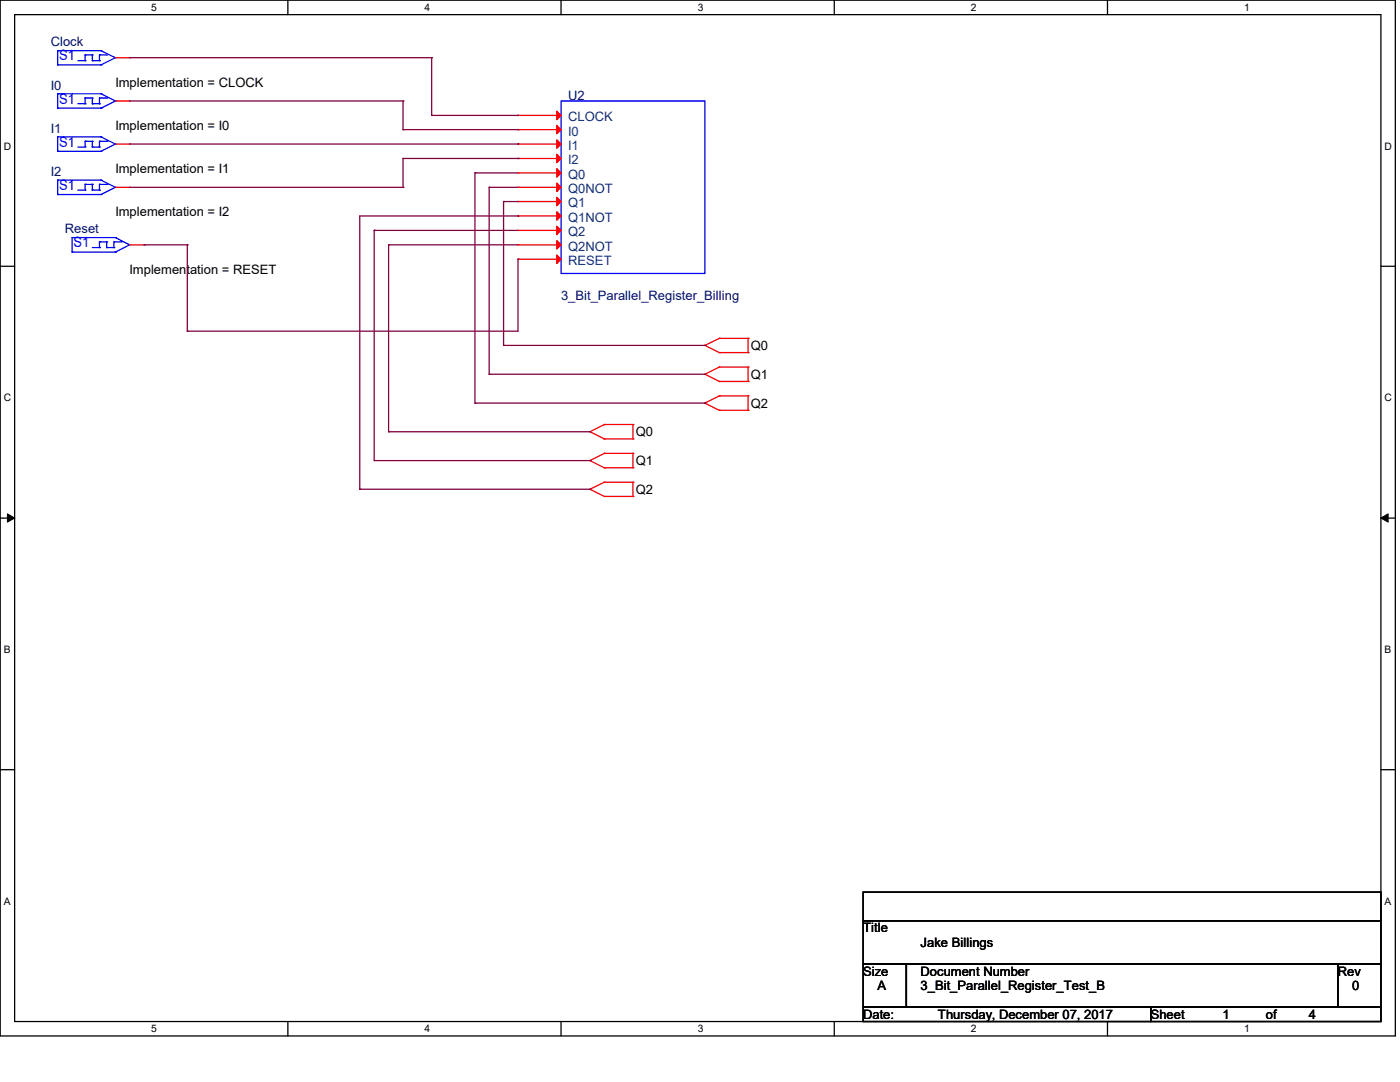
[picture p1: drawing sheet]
<svg xmlns="http://www.w3.org/2000/svg" width="279mm" height="216mm" viewBox="0 0 279 216" stroke-linecap="round" stroke-linejoin="round" font-family="sans-serif">
<path d="M0 0h278.5v206.7h-278.5zM2.9 2.9h272.7v200.9h-272.7z" fill="none" stroke="#000" stroke-width=".25"/>
<g fill="#fff">
<path d="M30.2 .3h1.1v2.3h-1.1z"/>
<path d="M30.2 204.1h1.1v2.3h-1.1z"/>
</g>
<path d="M57.4 0v2.9M57.4 203.8v2.9" fill="none" stroke="#000" stroke-width=".25"/>
<g fill="#fff">
<path d="M84.7 .3h1.1v2.3h-1.1z"/>
<path d="M84.7 204.1h1.1v2.3h-1.1z"/>
</g>
<path d="M112 0v2.9M112 203.8v2.9" fill="none" stroke="#000" stroke-width=".25"/>
<g fill="#fff">
<path d="M139.2 .3h1.1v2.3h-1.1z"/>
<path d="M139.2 204.1h1.1v2.3h-1.1z"/>
</g>
<path d="M166.5 0v2.9M166.5 203.8v2.9" fill="none" stroke="#000" stroke-width=".25"/>
<g fill="#fff">
<path d="M193.8 .3h1.1v2.3h-1.1z"/>
<path d="M193.8 204.1h1.1v2.3h-1.1z"/>
</g>
<path d="M221 0v2.9M221 203.8v2.9" fill="none" stroke="#000" stroke-width=".25"/>
<g fill="#fff">
<path d="M248.3 .3h1.1v2.3h-1.1z"/>
<path d="M248.3 204.1h1.1v2.3h-1.1z"/>
<path d="M.8 28h1.4v2.3h-1.4z"/>
<path d="M276.3 28h1.4v2.3h-1.4z"/>
<path d="M.8 78.2h1.4v2.3h-1.4z"/>
<path d="M276.3 78.2h1.4v2.3h-1.4z"/>
</g>
<path d="M0 53.1h2.9M275.6 53.1h2.9" fill="none" stroke="#000" stroke-width=".25"/>
<g fill="#fff">
<path d="M.8 128.5h1.3v2.2h-1.3z"/>
<path d="M276.3 128.5h1.3v2.2h-1.3z"/>
</g>
<path d="M0 103.4h2.9M275.6 103.4h2.9" fill="none" stroke="#000" stroke-width=".25"/>
<path d="M1.5 102.5l1.4 .9-1.4 .8zM275.6 103.4l1.4-.9v1.7z" fill="#000" stroke="#000" stroke-width=".2"/>
<g fill="#fff">
<path d="M.8 178.7h1.3v2.2h-1.3z"/>
<path d="M276.3 178.7h1.3v2.2h-1.3z"/>
</g>
<path d="M0 153.6h2.9M275.6 153.6h2.9M172.3 178h103.3v5.7h-103.3zM172.3 183.7h103.3v8.7h-103.3zM172.3 192.4h8.6v8.6h-8.6zM180.9 192.4h86.1v8.6h-86.1zM267 192.4h8.6v8.6h-8.6zM172.3 201h57.4v2.8h-57.4zM229.7 201h45.9v2.8h-45.9z" fill="none" stroke="#000" stroke-width=".25"/>
<g fill="none" stroke="#f00" stroke-width=".25">
<path d="M23 11.5h2.9M25.9 11.5h.1M23 20.2h2.9M23 28.7h2.9M23 37.4h2.9M25.9 20.2h.1M25.9 28.7h.1M25.9 37.4h.1M103.4 23h.1M103.4 25.9h.1M103.4 28.7h.1M103.4 31.6h.1"/>
<path d="M103.4 34.5h.1M103.4 37.4h.1M103.4 28.7h8.6M103.4 23h8.6M103.4 25.9h8.6M103.4 31.6h8.6M103.4 34.5h8.6M103.4 37.4h8.6M25.9 48.9h2.8M28.7 48.9h.1M103.4 40.2h.1M103.4 43.1h.1"/>
<path d="M103.4 46h.1M103.4 48.9h.1M103.4 51.7h.1M103.4 40.2h8.6M103.4 43.1h8.6M103.4 46h8.6M103.4 48.9h8.6M103.4 51.7h8.6M140.7 68.9h.1M140.7 74.7h.1M140.7 68.9l2.9 1.5M140.7 74.7l2.9 1.4"/>
<path d="M143.6 67.5h.1M143.6 70.4h.1M143.6 73.2h.1M143.6 76.1h.1M143.6 79h.1M143.6 67.5l-2.9 1.4M143.6 67.5h5.7M143.6 70.4h5.7M143.6 73.2l-2.9 1.5M143.6 73.2h5.7M143.6 76.1h5.7M143.6 79l-2.9 1.4"/>
<path d="M143.6 79h5.7M149.3 67.5h.1M149.3 70.4h.1M149.3 73.2h.1M149.3 76.1h.1M149.3 79h.1M149.3 67.5v2.9M149.3 73.2v2.9M149.3 79v2.9M117.7 86.1h.1M117.7 91.9h.1M117.7 97.6h.1"/>
<path d="M117.7 86.1l2.9 1.5M117.7 91.9l2.9 1.4M117.7 97.6l2.9 1.5M120.6 84.7h.1M120.6 87.6h.1M120.6 90.5h.1M120.6 93.3h.1M120.6 96.2h.1M120.6 99.1h.1M120.6 84.7l-2.9 1.4M120.6 84.7h5.7M120.6 87.6h5.7"/>
<path d="M120.6 90.5l-2.9 1.4M120.6 90.5h5.7M120.6 93.3h5.7M120.6 96.2l-2.9 1.4M120.6 96.2h5.7M120.6 99.1h5.7M126.3 84.7h.1M126.3 87.6h.1M126.3 90.5h.1M126.3 93.3h.1M126.3 96.2h.1M126.3 99.1h.1"/>
<path d="M126.3 84.7v2.9M126.3 90.5v2.8M126.3 96.2v2.9M140.7 80.4h.1M140.7 80.4l2.9 1.5M143.6 81.9h.1M143.6 81.9h5.7M149.3 81.9h.1"/>
</g>
<g fill="none" stroke="#00f" stroke-width=".25">
<path d="M11.5 18.7h.1M11.5 13h.1M11.5 10.1h.1M11.5 10.1v2.9M11.5 18.7v2.9M11.5 18.7h8.7M11.5 13h8.7M11.5 10.1h8.7M15.5 12.1h1.5M17 19.6h.1M17 12.1h.1M17 11h.1"/>
<path d="M17 11v1.1M17 19.6v1.1M17 19.6h1.4M17 11h1.4M18.4 19.6h.1M18.4 11h.1M18.4 12.1h.1M18.4 11v1.1M18.4 19.6v1.1M18.4 12.1h1.5M19.9 19.6h.1M19.9 12.1h.1"/>
<path d="M19.9 11h.1M19.9 19.6h1.4M19.9 11v1.1M19.9 19.6v1.1M19.9 11h1.4M20.2 18.7h.1M20.2 10.1h.1M20.2 13h.1M20.2 18.7l2.8 1.5M20.2 10.1l2.8 1.4M21.3 19.6h.1M21.3 11h.1"/>
<path d="M23 11.5h.1M23 11.5l-2.8 1.5M11.5 21.6h.1M11.5 30.2h.1M11.5 27.3h.1M11.5 38.8h.1M11.5 35.9h.1M11.5 21.6h8.7M11.5 27.3v2.9M11.5 35.9v2.9M11.5 30.2h8.7M11.5 27.3h8.7"/>
<path d="M11.5 38.8h8.7M11.5 35.9h8.7M15.5 20.7h1.5M15.5 29.3h1.5M15.5 37.9h1.5M17 20.7h.1M17 29.3h.1M17 28.2h.1M17 37.9h.1M17 36.8h.1M17 28.2v1.1M17 36.8v1.1"/>
<path d="M17 28.2h1.4M17 36.8h1.4M18.4 20.7h.1M18.4 28.2h.1M18.4 29.3h.1M18.4 36.8h.1M18.4 37.9h.1M18.4 20.7h1.5M18.4 28.2v1.1M18.4 36.8v1.1M18.4 29.3h1.5M18.4 37.9h1.5"/>
<path d="M19.9 20.7h.1M19.9 29.3h.1M19.9 28.2h.1M19.9 37.9h.1M19.9 36.8h.1M19.9 28.2v1.1M19.9 36.8v1.1M19.9 28.2h1.4M19.9 36.8h1.4M20.2 21.6h.1M20.2 27.3h.1M20.2 30.2h.1"/>
<path d="M20.2 35.9h.1M20.2 38.8h.1M20.2 27.3l2.8 1.4M20.2 35.9l2.8 1.5M21.3 28.2h.1M21.3 36.8h.1M23 20.2h.1M23 28.7h.1M23 37.4h.1M23 20.2l-2.8 1.4M23 28.7l-2.8 1.5M23 37.4l-2.8 1.4"/>
<path d="M112 20.2h28.7v34.4h-28.7zM14.4 50.3h.1M14.4 47.4h.1M14.4 50.3h8.6M14.4 47.4v2.9M14.4 47.4h8.6M18.4 49.4h1.5M19.9 49.4h.1M19.9 48.3h.1M19.9 48.3v1.1M19.9 48.3h1.4M21.3 48.3h.1"/>
<path d="M21.3 49.4h.1M21.3 49.4h1.4M21.3 48.3v1.1M22.7 49.4h.1M22.7 48.3h.1M22.7 48.3h1.5M22.7 48.3v1.1M23 47.4h.1M23 50.3h.1M23 47.4l2.9 1.5M24.2 48.3h.1M25.9 48.9h.1"/>
<path d="M25.9 48.9l-2.9 1.4"/>
</g>
<g fill="#f00" stroke="#f00" stroke-width=".25">
<path d="M111.1 22.2l.9 .8-.9 .9z"/>
<path d="M111.1 25l.9 .9-.9 .8z"/>
<path d="M111.1 27.9l.9 .8-.9 .9z"/>
<path d="M111.1 30.8l.9 .8-.9 .9z"/>
<path d="M111.1 33.7l.9 .8-.9 .8z"/>
<path d="M111.1 36.5l.9 .9-.9 .8z"/>
<path d="M111.1 39.4l.9 .8-.9 .9z"/>
<path d="M111.1 42.2l.9 .9-.9 .8z"/>
<path d="M111.1 45.1l.9 .9-.9 .8z"/>
<path d="M111.1 48l.9 .9-.9 .8z"/>
<path d="M111.1 50.9l.9 .8-.9 .9z"/>
</g>
<g fill="none" stroke="#800040" stroke-width=".25">
<path d="M25.9 11.5h60.2M86.1 11.5h.1M86.1 11.5v11.5M25.9 20.2h54.5M25.9 28.7h77.5M25.9 37.4h54.5M80.4 20.2h.1M80.4 25.9h.1M80.4 37.4h.1M80.4 31.6h.1M80.4 20.2v5.7M80.4 31.6v5.8"/>
<path d="M80.4 25.9h23M80.4 31.6h23M86.1 23h.1M86.1 23h17.3M94.8 34.5h.1M94.8 34.5h8.6M94.8 34.5v45.9M97.6 37.4h.1M97.6 37.4h5.8M97.6 37.4v37.3M103.4 25.9h.1M103.4 28.7h.1"/>
<path d="M103.4 31.6h.1M103.4 23h.1M28.7 48.9h.1M28.7 48.9h8.7M37.4 48.9h.1M37.4 48.9v17.2M74.7 46h.1M74.7 46v45.9h43M74.7 46h28.7M77.6 48.9h.1M77.6 48.9h25.8M77.6 48.9v37.2"/>
<path d="M100.5 40.2h.1M100.5 40.2h2.9M100.5 40.2v28.7M103.4 43.1h.1M103.4 51.7h.1M103.4 51.7v14.4h-66M103.4 43.1h-31.6v54.5M37.4 66.1h.1M97.6 74.7h.1M97.6 74.7h43.1M100.5 68.9h.1M100.5 68.9h40.2"/>
<path d="M140.7 68.9h.1M140.7 74.7h.1M71.8 97.6h.1M71.8 97.6h45.9M77.6 86.1h.1M77.6 86.1h40.1M94.8 80.4h.1M94.8 80.4h45.9M117.7 86.1h.1M117.7 91.9h.1M117.7 97.6h.1M140.7 80.4h.1"/>
</g>
<g font-size="2.8" fill="#00f">
<text x="11.8" y="12.1">S1</text>
<text x="11.8" y="20.7">S1</text>
<text x="11.8" y="29.3">S1</text>
<text x="11.8" y="37.9">S1</text>
<text x="14.7" y="49.4">S1</text>
</g>
<g font-size="2.6" fill="#000080">
<text x="10.1" y="9.3">Clock</text>
<text x="10.1" y="17.9">I0</text>
<text x="113.4" y="19.9">U2</text>
<text x="10.1" y="26.5">I1</text>
<text x="10.1" y="35.1">I2</text>
<text x="13" y="46.6">Reset</text>
<text x="112" y="59.8">3_Bit_Parallel_Register_Billing</text>
</g>
<g font-size="2.6">
<text x="23" y="17.3">Implementation = CLOCK</text>
<text x="23" y="25.9">Implementation = I0</text>
<text x="23" y="34.5">Implementation = I1</text>
<text x="23" y="43.1">Implementation = I2</text>
<text x="25.9" y="54.6">Implementation = RESET</text>
<text x="149.9" y="69.8">Q0</text>
<text x="149.9" y="75.6">Q1</text>
<text x="149.9" y="81.3">Q2</text>
<text x="126.9" y="87">Q0</text>
<text x="126.9" y="92.8">Q1</text>
<text x="126.9" y="98.6">Q2</text>
<text x="172.3" y="186.1">Title</text>
<text x="183.7" y="188.9">Jake Billings</text>
<text x="172.3" y="194.7">Size</text>
<text x="175.1" y="197.6">A</text>
<text x="183.7" y="194.7">Document Number</text>
<text x="183.7" y="197.6">3_Bit_Parallel_Register_Test_B</text>
<text x="267" y="194.7">Rev</text>
<text x="269.8" y="197.6">0</text>
<text x="172.3" y="203.3">Date:</text>
<text x="187.2" y="203.3">Thursday, December 07, 2017</text>
<text x="229.7" y="203.3">Sheet</text>
<text x="244" y="203.3">1</text>
<text x="252.6" y="203.3">of</text>
<text x="261.2" y="203.3">4</text>
</g>
<g font-size="2.6" fill="#004080">
<text x="113.4" y="24.2">CLOCK</text>
<text x="113.4" y="27.1">I0</text>
<text x="113.4" y="29.9">I1</text>
<text x="113.4" y="32.8">I2</text>
<text x="113.4" y="35.7">Q0</text>
<text x="113.4" y="38.6">Q0NOT</text>
<text x="113.4" y="41.4">Q1</text>
<text x="113.4" y="44.3">Q1NOT</text>
<text x="113.4" y="47.2">Q2</text>
<text x="113.4" y="50">Q2NOT</text>
<text x="113.4" y="52.9">RESET</text>
</g>
<g font-size="2.1">
<text x="30.2" y="2.2">5</text>
<text x="84.7" y="2.2">4</text>
<text x="139.2" y="2.2">3</text>
<text x="193.8" y="2.2">2</text>
<text x="248.3" y="2.2">1</text>
<text x=".8" y="29.8">D</text>
<text x="276.3" y="29.8">D</text>
<text x=".8" y="80.1">C</text>
<text x="276.3" y="80.1">C</text>
<text x=".8" y="130.3">B</text>
<text x="276.3" y="130.3">B</text>
<text x=".8" y="180.5">A</text>
<text x="276.3" y="180.5">A</text>
<text x="30.2" y="206">5</text>
<text x="84.7" y="206">4</text>
<text x="139.2" y="206">3</text>
<text x="193.8" y="206">2</text>
<text x="248.3" y="206">1</text>
</g>
</svg>
